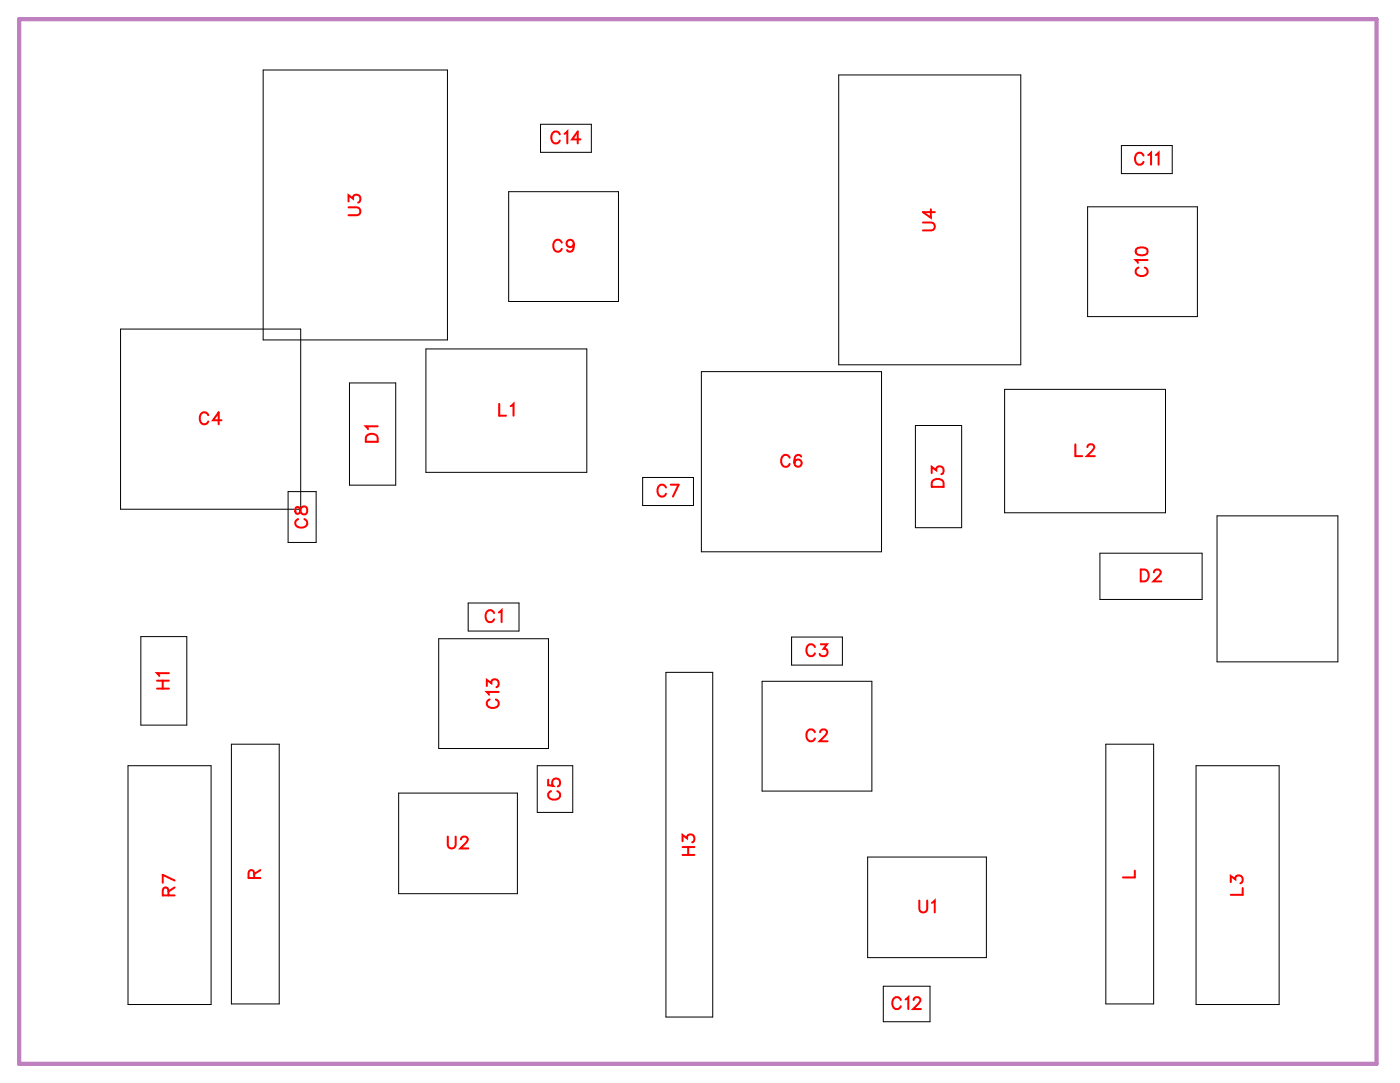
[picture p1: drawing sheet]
<svg xmlns="http://www.w3.org/2000/svg" width="84mm" height="65mm" viewBox="0 0 84 65" stroke-linecap="round" stroke-linejoin="round" font-family="sans-serif">
<path d="M1.1 1.1h81.1v62.4h-81.1z" fill="none" stroke="#bf80bf" stroke-width=".25"/>
<g fill="none" stroke="#000" stroke-width=".06">
<path d="M7.2 19.6h10.8v10.8h-10.8zM15.7 4.2h11v16.1h-11zM30.4 11.4h6.5v6.6h-6.5zM32.3 7.4h3v1.7h-3zM50.1 4.5h10.8v17.3h-10.8zM64.9 12.3h6.6v6.6h-6.6zM66.9 8.7h3.1v1.7h-3.1zM8.4 38h2.8v5.3h-2.8zM17.2 29.3h1.7v3.1h-1.7zM20.9 22.9h2.7v6.1h-2.7zM25.4 20.8h9.6v7.4h-9.6zM26.2 38.1h6.5v6.6h-6.5z"/>
<path d="M27.9 36h3.1v1.7h-3.1zM38.4 28.5h3v1.7h-3zM41.9 22.2h10.7v10.7h-10.7zM47.3 38h3v1.7h-3zM54.6 25.4h2.8v6.1h-2.8zM60 23.2h9.6v7.4h-9.6zM65.7 33h6.1v2.8h-6.1zM72.6 30.8h7.3v8.7h-7.3zM7.6 45.7h5v14.3h-5zM13.8 44.4h2.9v15.5h-2.9zM23.8 47.3h7.1v6h-7.1zM32.1 45.7h2.1v2.8h-2.1z"/>
<path d="M39.8 40.1h2.7v20.6h-2.7zM45.5 40.7h6.5v6.5h-6.5zM51.8 51.2h7.1v6h-7.1zM52.7 58.9h2.8v2.1h-2.8zM66 44.4h2.9v15.5h-2.9zM71.4 45.7h5v14.3h-5z"/>
</g>
<g fill="none" stroke="#f00" stroke-width=".12">
<path d="M20.8 12.4h.5l.2 .2-.1 .2h-.6M20.8 12v-.3l.3 .2a.24 .24 0 0 1 .4-.2 .24 .24 0 0 1-.1 .4M33.4 8a.26 .26 0 0 0-.3-.2 .26 .26 0 0 0-.2 .3v.2a.26 .26 0 0 0 .2 .3 .26 .26 0 0 0 .3-.2M33.5 14.5a.26 .26 0 0 0-.3-.2 .26 .26 0 0 0-.2 .3v.2a.26 .26 0 0 0 .2 .2 .26 .26 0 0 0 .3-.1M33.7 8l.2-.2v.8M34.3 14.5a.22 .22 0 0 1-.3 .2 .22 .22 0 0 1-.1-.3 .22 .22 0 0 1 .3 0l.1 .1a.34 .34 0 0 1-.3 .5l-.2-.1M34.7 8.3h-.6l.4-.5v.8M55.1 13.3h.5l.2 .2-.1 .2-.6 .1M55.6 12.5v.5l-.5-.3h.7M67.8 14.9l.3-.1a.3 .3 0 0 1 .4 .2 .38 .38 0 0 1-.4 .2 .38 .38 0 0 1-.3-.2zM68 16a.26 .26 0 0 0-.2 .3 .26 .26 0 0 0 .3 .2h.1a.26 .26 0 0 0 .3-.2 .26 .26 0 0 0-.2-.3M68.3 9.3a.26 .26 0 0 0-.3-.2 .26 .26 0 0 0-.2 .3v.2a.26 .26 0 0 0 .2 .2 .26 .26 0 0 0 .3-.1"/>
<path d="M68.5 15.5h-.7l.1 .2M68.5 9.3l.2-.2v.7M69 9.3l.2-.2v.7M12.4 24.8a.26 .26 0 0 0-.3-.2 .26 .26 0 0 0-.2 .3v.2a.26 .26 0 0 0 .2 .2 .26 .26 0 0 0 .3-.1M13.2 25.1h-.5l.4-.5v.7M17.7 30.3v.3l.1 .1 .3-.5a.24 .24 0 0 1 .2 .3 .24 .24 0 0 1-.2 .2l-.1-.1-.1-.3zM17.8 31a.26 .26 0 0 0-.2 .3 .26 .26 0 0 0 .3 .2h.2a.26 .26 0 0 0 .2-.2 .26 .26 0 0 0-.1-.3M21.9 26l.2-.1 .3 .1 .1 .4h-.7zM22.5 25.4h-.7l.2 .2M29.5 36.6a.26 .26 0 0 0-.3-.2 .26 .26 0 0 0-.2 .3v.2a.26 .26 0 0 0 .2 .2 .26 .26 0 0 0 .3-.1M29.8 36.6l.1-.2v.7M29.8 24.1v.7h.4"/>
<path d="M30.5 24.2l.2-.1v.7M39.8 29.1a.26 .26 0 0 0-.3-.2 .26 .26 0 0 0-.3 .3v.2a.26 .26 0 0 0 .3 .2 .26 .26 0 0 0 .3-.1M40 28.9h.5l-.3 .7M47.1 27.3a.26 .26 0 0 0-.3-.1 .26 .26 0 0 0-.2 .2v.2a.26 .26 0 0 0 .2 .3 .26 .26 0 0 0 .3-.2M47.8 27.3v-.1a.35 .35 0 0 0-.4 .2 .35 .35 0 0 0 .2 .5 .22 .22 0 0 0 .3-.2 .22 .22 0 0 0-.2-.3 .22 .22 0 0 0-.3 .2M48.6 38.6a.26 .26 0 0 0-.3-.1 .26 .26 0 0 0-.2 .2v.2a.26 .26 0 0 0 .2 .3 .26 .26 0 0 0 .3-.2M49 38.5h.4l-.2 .2a.24 .24 0 0 1 .1 .4 .24 .24 0 0 1-.4-.1M55.6 28.2v-.3l.3 .2a.24 .24 0 0 1 .4-.2 .24 .24 0 0 1-.1 .4M55.7 28.7l.2-.1 .3 .1 .1 .4h-.7zM64.2 26.5v.7h.4M64.9 26.7l.1-.2h.2l.1 .2-.1 .2-.3 .3h.4M68.1 34h.2a.38 .38 0 0 1 .3 .3 .38 .38 0 0 1-.3 .4h-.2z"/>
<path d="M68.9 34.2l.1-.2h.2l.1 .1-.1 .3-.4 .3h.5M9.4 41.1h.7M9.4 40.6h.7M9.7 40.6v.5M10.1 53.4l-.1-.4h-.2l-.1 .1v.3h.7M10.1 40.2h-.7l.1 .1M10.4 53l-.3 .2M10.4 52.6l-.7-.4v.5M15.2 52.4l-.1-.4-.1-.1-.2 .2v.3h.7M15.5 51.9l-.3 .3M26.7 49.9v.5l.2 .2 .3-.1v-.6M27.5 50.1l.2-.2h.1l.1 .2-.1 .2-.3 .3h.5"/>
<path d="M29.1 41v-.4l.2 .2a.24 .24 0 0 1 .4-.2 .24 .24 0 0 1-.1 .4M29.2 41.8a.26 .26 0 0 0-.1 .2 .26 .26 0 0 0 .2 .3h.2a.26 .26 0 0 0 .3-.3 .26 .26 0 0 0-.2-.2M29.8 41.3h-.7l.1 .2M32.7 46.5v.4h.3a.25 .25 0 0 1 0-.4 .25 .25 0 0 1 .4 .1 .25 .25 0 0 1-.1 .3M32.9 47.2a.26 .26 0 0 0-.2 .3 .26 .26 0 0 0 .3 .2h.2a.26 .26 0 0 0 .2-.2 .26 .26 0 0 0-.1-.3M40.7 50.2v-.4l.3 .2a.24 .24 0 0 1 .4-.1 .24 .24 0 0 1-.1 .4M40.7 51h.8M40.7 50.6h.8M41.1 50.6v.4M48.6 43.7a.26 .26 0 0 0-.3-.2 .26 .26 0 0 0-.2 .3v.2a.26 .26 0 0 0 .2 .2 .26 .26 0 0 0 .3-.1M49 43.7l.1-.2h.1l.2 .2-.1 .2-.4 .3h.5M53.8 59.7a.26 .26 0 0 0-.3-.2 .26 .26 0 0 0-.2 .3v.2a.26 .26 0 0 0 .2 .2 .26 .26 0 0 0 .3-.1"/>
<path d="M54.1 59.7l.1-.2v.7M54.5 59.7l.2-.2h.1l.1 .2-.1 .2-.3 .3h.5M54.9 53.8v.5l.2 .2 .2-.1v-.6M55.6 53.9l.2-.1v.7M67.7 52v.4h-.7M73.5 52.7v-.4l.2 .2a.24 .24 0 0 1 .4-.2 .24 .24 0 0 1-.1 .4M74.2 53v.4h-.7"/>
</g>
<g font-size="1.2" fill="#fff">
<text x="32.9" y="8.9">C14</text>
<text x="67.7" y="10.1">C11</text>
<text x="21.8" y="12.9" transform="rotate(-90 21.8 12.9)">U3</text>
<text x="33" y="15.3">C9</text>
<text x="56.1" y="13.8" transform="rotate(-90 56.1 13.8)">U4</text>
<text x="68.8" y="16.5" transform="rotate(-90 68.8 16.5)">C10</text>
<text x="11.9" y="25.6">C4</text>
<text x="22.8" y="26.4" transform="rotate(-90 22.8 26.4)">D1</text>
<text x="29.7" y="25.1">L1</text>
<text x="39.2" y="29.9">C7</text>
<text x="46.6" y="28.2">C6</text>
<text x="56.6" y="29.1" transform="rotate(-90 56.6 29.1)">D3</text>
<text x="64.1" y="27.5">L2</text>
<text x="18.6" y="31.6" transform="rotate(-90 18.6 31.6)">C8</text>
<text x="68" y="35">D2</text>
<text x="76.9" y="35.2" transform="rotate(-90 76.9 35.2)">电源接线端子</text>
<text x="10.4" y="41.2" transform="rotate(-90 10.4 41.2)">H1</text>
<text x="28.9" y="37.4">C1</text>
<text x="48.1" y="39.5">C3</text>
<text x="30.1" y="42.3" transform="rotate(-90 30.1 42.3)">C13</text>
<text x="33.7" y="47.8" transform="rotate(-90 33.7 47.8)">C5</text>
<text x="48.1" y="44.5">C2</text>
<text x="10.7" y="53.5" transform="rotate(-90 10.7 53.5)">R7</text>
<text x="15.8" y="52.5" transform="rotate(-90 15.8 52.5)">R</text>
<text x="26.7" y="50.9">U2</text>
<text x="41.7" y="51.1" transform="rotate(-90 41.7 51.1)">H3</text>
<text x="68" y="52.4" transform="rotate(-90 68 52.4)">L</text>
<text x="74.5" y="53.5" transform="rotate(-90 74.5 53.5)">L3</text>
<text x="54.8" y="54.8">U1</text>
<text x="53.2" y="60.5">C12</text>
</g>
</svg>
